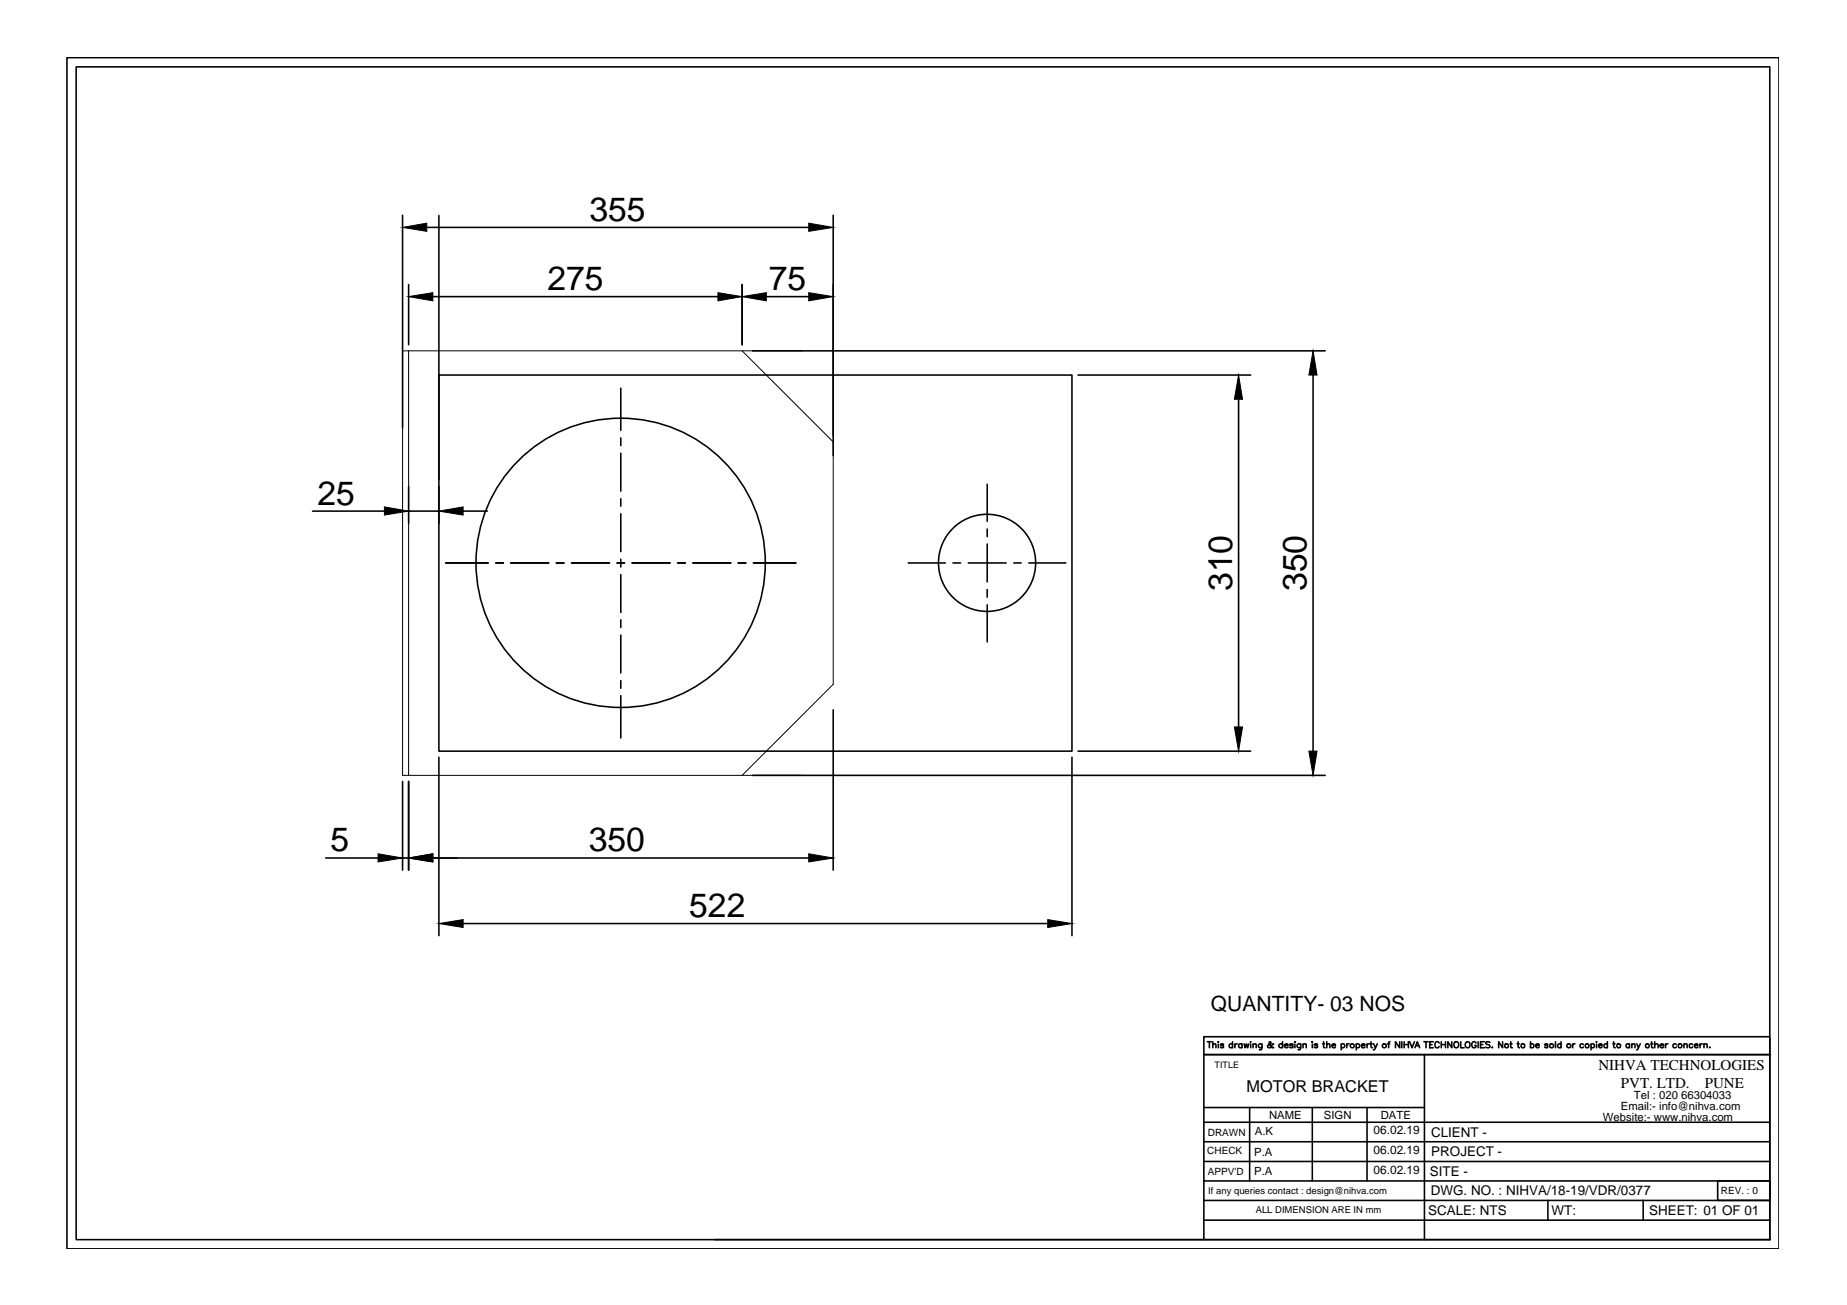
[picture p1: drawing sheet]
<svg xmlns="http://www.w3.org/2000/svg" width="297mm" height="210mm" viewBox="0 0 297 210" stroke-linecap="round" stroke-linejoin="round" font-family="sans-serif">
<!-- layer: 0 -->
<g fill="none" stroke="#000" stroke-width=".25">
<path d="M10.8 9.3h275.3v191.6h-275.3zM12.2 10.8h272.4v188.6h-272.4zM64.7 34.6v34.2M68.6 36.6h61.5M70.6 34.7v42.4M134 34.6v38.7M65.7 45.8v9.7M69.6 47.7h45.9M119.4 45.8v9.7M121 56.4h92.1M123.2 47.7h6.9M65.7 78.3v5.9"/>
<path d="M70.6 60.3h101.8v60.5h-101.8zM70.6 78.3v5.9M99.8 62.4v6.8M99.8 70.4v1.3M99.8 72.9v6.1M158.8 77.9v6M173.4 60.3h27.7M199.2 64.2v52.7M211.2 60.3v60.5M50.3 82.2h11.5M65.7 82.2h4.9M71.7 90.6h6.8"/>
<path d="M74.5 82.2h3.9M79.7 90.6h1.3M82.1 90.6h6.1M89.5 90.6h1.2M91.9 90.6h6.1M99.2 90.6h1.2M99.8 80.2v1.2M99.8 82.6v6.1M99.8 90v1.2M99.8 92.4v6.1M99.8 99.7v1.2M101.7 90.6h6.1"/>
<path d="M109 90.6h1.2M111.4 90.6h6.1M118.7 90.6h1.2M121.2 90.6h6.8M146.1 90.6h5.9M153.3 90.6h1.2M155.7 90.6h6.1M158.8 85.1v1.2M158.8 87.5v6.1M158.8 94.8v1.3M158.8 97.3v6M163 90.6h1.2"/>
<path d="M165.5 90.6h5.9M99.8 102.2v6M99.8 109.5v1.2M99.8 111.9v6.8M134 114.2v25.8M52.4 138h8.4M64.7 125.7v14.3M64.7 138h1M65.7 125.7v14.3M69.6 138h60.5M70.6 121.8v28.7M121 124.7h92.1"/>
<path d="M172.4 121.8v28.7M173.4 120.8h27.7M74.5 148.5h94M193.6 178.1h35.5M194.2 167.6h.6M194.5 167.6v.9M195 168.1l.3-.2h.2l.1 .6M195 167.6v.9M195.9 167.6h.1M195.9 167.9v.6M196.8 168l-.2-.1h-.3v.2l.4 .1 .1 .2-.2 .1-.3-.1M198.2 168a.31 .31 0 0 0-.4 0 .31 .31 0 0 0 0 .4 .31 .31 0 0 0 .4 0"/>
<path d="M198.2 167.6v.9M198.6 167.9v.6M199 167.9h-.2l-.2 .2M199.7 168a.31 .31 0 0 0-.4 0 .31 .31 0 0 0 0 .4 .31 .31 0 0 0 .4 0M199.7 167.9v.6M200.1 167.9l.2 .6 .2-.6 .1 .6 .2-.6M201 178.1v11.8M201.1 167.6h.1M201.1 167.9v.6M201.5 168.1l.3-.2h.2v.6M201.5 167.9v.6M203 167.9v.7l-.2 .2h-.3"/>
<path d="M203 168a.33 .33 0 0 0-.5 0 .33 .33 0 0 0 0 .5 .33 .33 0 0 0 .5-.1M204.8 168l-.1-.1a.57 .57 0 0 1-.8 .5v-.3l.5-.2v-.2l-.2-.1-.1 .1 .1 .4 .4 .4 .2-.1M206.3 168a.33 .33 0 0 0-.5 0 .33 .33 0 0 0 0 .5 .33 .33 0 0 0 .5-.1M206.3 167.6v.9M206.6 168.1h.6a.31 .31 0 0 0-.5-.1 .31 .31 0 0 0-.1 .4 .31 .31 0 0 0 .5 .1l.1-.1M208 168l-.3-.1-.3 .1 .5 .3v.2h-.3l-.2-.1M208.2 167.6h.1M208.3 167.9v.6M209.2 167.9v.7l-.1 .2h-.3M209.2 168a.33 .33 0 0 0-.5 0 .33 .33 0 0 0 0 .5 .33 .33 0 0 0 .5-.1M209.6 168.1l.2-.2h.2l.1 .6M209.6 167.9v.6"/>
<path d="M211 167.6h.1zM211 167.9v.6M211 178.1v11.8M211.9 168l-.2-.1-.4 .1 .6 .3v.2h-.3l-.3-.1M212.7 167.9h.3M212.9 167.6v.8l.2 .1M213.4 168.1l.2-.2h.2l.1 .6M213.4 167.6v.9M214.2 168.1h.6a.31 .31 0 0 0-.5-.1 .31 .31 0 0 0 0 .5 .31 .31 0 0 0 .5-.1M215.7 168a.31 .31 0 0 1 .5 0 .31 .31 0 0 1 0 .4 .31 .31 0 0 1-.5 0M215.7 167.9v1M216.6 167.9v.6"/>
<path d="M217 167.9h-.3l-.1 .2M218.1 168a.31 .31 0 0 1 .5 0 .31 .31 0 0 1 0 .4 .31 .31 0 0 1-.5 0M218.1 167.9v1M219 168.1h.5a.31 .31 0 0 0-.4-.1 .31 .31 0 0 0 0 .5 .31 .31 0 0 0 .4-.1M219.9 167.9v.6M219.9 178.1v11.8M220.2 167.9h-.2l-.1 .2M220.4 167.9h.3M220.5 167.6v.8l.2 .1M220.9 167.9l.3 .6 .3-.6M221.2 168.5l-.2 .3-.1 .1M223.2 167.9h.3"/>
<path d="M223.5 167.6l-.2 .1v.8M225.1 167.6v.9l-.7-.9v.9M225.4 167.6v.9M225.8 167.6v.9M225.8 168h.7M226.5 167.6v.9M226.7 167.6l.4 .9 .4-.9M227.6 168.5l.3-.9 .4 .9M227.7 168.2h.5M229 167.6h.7M229.1 169.6v29.8M229.3 167.6v.9"/>
<path d="M229.9 168h.4M230.5 167.6h-.6v.9h.6M231.5 167.8l-.1-.1a.46 .46 0 0 0-.7 .3 .46 .46 0 0 0 .5 .5l.3-.2M231.8 168h.7M231.8 167.6v.9M232.5 167.6v.9M233.5 167.6v.9l-.7-.9v.9M234.9 167.6v.9h.6M237.4 167.8l-.1-.1a.46 .46 0 0 0-.7 .3 .46 .46 0 0 0 .6 .5l.2-.2v-.2h-.2M237.7 167.6v.9M238.1 168h.4M238.7 167.6h-.6v.9h.6"/>
<path d="M239.6 167.7l-.2-.1-.5 .1 .1 .2 .5 .2 .1 .2-.1 .2h-.1l-.5-.1M240 168.4v.1zM241.7 167.6v.9l-.7-.9v.9M242.8 167.9h.4M243 167.6v.8v.1h.2M244 167.9h.3M244.2 167.6v.8l.2 .1M246.1 168a.31 .31 0 0 1 .5 0 .31 .31 0 0 1 0 .4 .31 .31 0 0 1-.5 0M246.1 167.6v.9M247 168.1h.5a.31 .31 0 0 0-.4-.1 .31 .31 0 0 0-.1 .4 .31 .31 0 0 0 .5 .1v-.1M248.9 168l-.1-.1h-.3v.2l.3 .1 .1 .2-.1 .1-.4-.1M250.2 167.6v.9"/>
<path d="M251.1 168a.31 .31 0 0 0-.5 0 .31 .31 0 0 0 0 .4 .31 .31 0 0 0 .5 0M251.1 167.6v.9M252.9 167.9v.6M253.3 167.9h-.2l-.2 .2M254.6 168a.31 .31 0 0 0-.4 0 .31 .31 0 0 0 0 .4 .31 .31 0 0 0 .4 0M255.9 168a.31 .31 0 0 1 .4 0 .31 .31 0 0 1 0 .4 .31 .31 0 0 1-.4 0M255.9 167.9v1M256.7 167.6h.1zM256.8 167.9v.6M257.1 168.1h.6a.31 .31 0 0 0-.5-.1 .31 .31 0 0 0-.1 .4 .31 .31 0 0 0 .5 .1l.1-.1M258.5 168a.31 .31 0 0 0-.5 0 .31 .31 0 0 0 0 .4 .31 .31 0 0 0 .5 0M258.5 167.6v.9"/>
<path d="M259.4 167.9h.3M259.5 167.6v.8l.3 .1M262.1 168a.31 .31 0 0 0-.5 0 .31 .31 0 0 0 0 .4 .31 .31 0 0 0 .5 0M262.1 167.9v.6M262.4 168.1l.3-.2h.2v.6M262.4 167.9v.6M263.2 167.9l.3 .6 .3-.6M263.5 168.5l-.3 .4M265.5 167.9h.3M265.6 167.6v.8l.1 .1h.2M266.1 168.1l.3-.2h.2l.1 .6M266.1 167.6v.9"/>
<path d="M267 168.1h.6a.32 .32 0 0 0-.5-.2 .32 .32 0 0 0-.1 .5 .32 .32 0 0 0 .4 .1l.2-.1M267.9 167.9v.6M268.2 167.9h-.2l-.1 .2M269.6 168a.31 .31 0 0 0-.5 0 .31 .31 0 0 0 0 .4 .31 .31 0 0 0 .5 0M270.8 168.1l.3-.2h.2v.6M270.8 167.9v.6M272.2 168a.31 .31 0 0 0-.4 0 .31 .31 0 0 0 0 .4 .31 .31 0 0 0 .4 0M272.5 168.1h.6a.31 .31 0 0 0-.5-.1 .31 .31 0 0 0-.1 .4 .31 .31 0 0 0 .5 .1l.1-.1M273.4 167.9v.6M273.8 167.9l-.4 .1v.1M274 168.1l.2-.2h.3v.6M274 167.9v.6"/>
<path d="M275 168.4v.1zM114.9 199.4h169.7M193.6 199.4v-29.8h91h-91v-2.8h91v32.6M193.6 189.9h91M193.6 186.8h91M193.6 183.6h91M193.6 180.5h91M193.6 193.1h91M193.6 196.3h91M248.9 193.1v3.2M264.3 193.1v3.2M276.2 189.9h8.4v3.2h-8.4z"/>
<circle cx="99.8" cy="90.5" r="23.3"/>
<circle cx="158.7" cy="90.5" r="7.8"/>
<circle cx="217.5" cy="168.2" r=".32"/>
<circle cx="222.6" cy="168.2" r=".33"/>
<circle cx="234.2" cy="168" r=".46"/>
<circle cx="236" cy="168" r=".46"/>
<circle cx="242.3" cy="168.2" r=".32"/>
<circle cx="244.9" cy="168.2" r=".32"/>
<circle cx="249.5" cy="168.2" r=".32"/>
<circle cx="252.3" cy="168.2" r=".33"/>
<circle cx="255.2" cy="168.2" r=".32"/>
<circle cx="260.3" cy="168.2" r=".32"/>
<circle cx="264.9" cy="168.2" r=".32"/>
<circle cx="270.2" cy="168.2" r=".32"/>
</g>
<path d="M65.7 56.4v68.3M119.4 56.4l14.6 14.7v39l-14.6 14.6M129.1 56.4h-64.4v68.3h64.4" fill="none" stroke="#000" stroke-width=".16"/>
<g fill="#000" stroke="#000" stroke-width=".16">
<path d="M64.7 36.6l3.9-.7v1.3zM130.1 35.9l3.9 .7-3.9 .6zM65.7 47.7l3.9-.6v1.3zM115.5 47.1l3.9 .6-3.9 .7zM119.4 47.7l3.8-.6v1.3zM130.1 47.1l3.9 .6-3.9 .7zM199.2 60.3l.6 3.9h-1.3zM211.2 56.4l.6 3.9h-1.3zM61.8 81.5l3.9 .7-3.9 .6zM70.6 82.2l3.9-.7v1.3zM198.5 116.9h1.3l-.6 3.9zM60.8 137.3l3.9 .7-3.9 .6z"/>
<path d="M65.7 138l3.9-.7v1.3zM130.1 137.3l3.9 .7-3.9 .6zM210.5 120.8h1.3l-.6 3.9zM70.6 148.5l3.9-.6v1.3zM168.5 147.9l3.9 .6-3.9 .7z"/>
</g>
<g font-size="5.4">
<text x="94.8" y="35.5">355</text>
<text x="88" y="46.7">275</text>
<text x="123.6" y="46.7">75</text>
<text x="51.1" y="81.2">25</text>
<text x="198.1" y="95.1" transform="rotate(-90 198.1 95.1)">310</text>
<text x="210.1" y="95.1" transform="rotate(-90 210.1 95.1)">350</text>
<text x="53.1" y="136.9">5</text>
<text x="94.7" y="136.9">350</text>
<text x="110.8" y="147.5">522</text>
</g>
<text font-size="3.4" x="194.7" y="162.7">QUANTITY- 03 NOS</text>
<text font-size="2.6" x="200.5" y="175.6">MOTOR BRACKET</text>
<g font-size="2.4">
<text x="257.1" y="172.2">NIHVA TECHNOLOGIES</text>
<text x="260.7" y="174.9">PVT. LTD.</text>
<text x="274.2" y="174.9">PUNE</text>
</g>
<g font-size="2.2">
<text x="230.1" y="182.9">CLIENT -</text>
<text x="230.2" y="186">PROJECT -</text>
<text x="230" y="189.1">SITE -</text>
<text x="229.7" y="195.4">SCALE: NTS</text>
<text x="230.1" y="192.3">DWG. NO. : NIHVA/18-19/VDR/0377</text>
<text x="249.5" y="195.4">WT:</text>
<text x="265.2" y="195.4">SHEET: 01 OF 01</text>
</g>
<g font-size="1.9">
<text x="220.9" y="182.5">06.02.19</text>
<text x="220.9" y="185.6">06.02.19</text>
<text x="220.9" y="188.8">06.02.19</text>
</g>
<g font-size="1.8">
<text x="260.7" y="178.6">Email:- info@nihva.com</text>
<text x="262.8" y="176.8">Tel : 020 66304033</text>
<text x="201.7" y="185.9">P.A</text>
<text x="201.8" y="182.5">A.K</text>
<text x="204.1" y="180">NAME</text>
<text x="212.9" y="180">SIGN</text>
<text x="222.1" y="180">DATE</text>
<text x="257.8" y="180.3">Website:- www.nihva.com</text>
<text x="201.7" y="189.1">P.A</text>
</g>
<g font-size="1.6">
<text x="194.2" y="185.5">CHECK</text>
<text x="194.2" y="182.8">DRAWN</text>
<text x="194.2" y="189.1">APPV'D</text>
<text x="276.7" y="192">REV. : 0</text>
</g>
<g font-size="1.5">
<text x="194.3" y="192">If any queries contact : design@nihva.com</text>
<text x="201.9" y="195.2">ALL DIMENSION ARE IN mm</text>
</g>
<text font-size="1.4" x="195.3" y="171.8">TITLE</text>
</svg>
